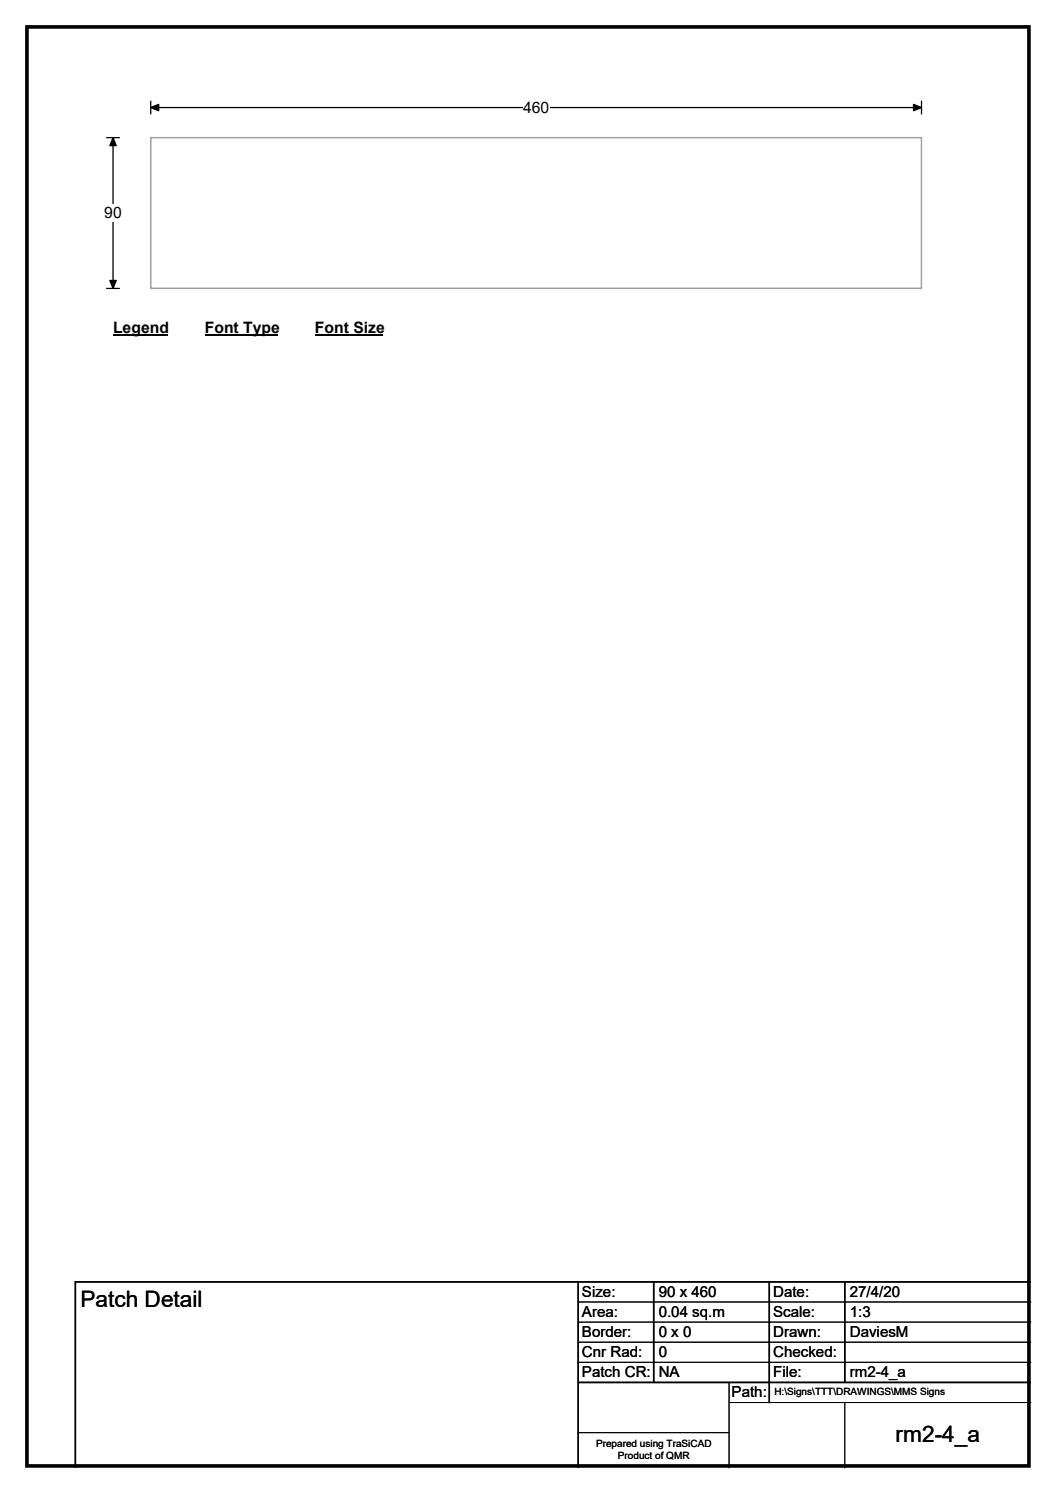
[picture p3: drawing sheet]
<svg xmlns="http://www.w3.org/2000/svg" width="210mm" height="297mm" viewBox="0 0 210 297" stroke-linecap="round" stroke-linejoin="round" font-family="sans-serif">
<path d="M5.4 5.4h199.2v286.3h-199.2z" fill="none" stroke="#000" stroke-width=".72"/>
<path d="M30 21.4h153.2M30 20.1v2.6M183.2 20.1v2.6" fill="none" stroke="#000" stroke-width=".25"/>
<path d="M30 21.4l1.6-.6v1.2zM181.7 20.8l1.5 .6-1.5 .6z" fill="#000" stroke="#000" stroke-width=".25"/>
<path d="M104 19.7h5.2v3.5h-5.2z" fill="#fff"/>
<path d="M21.2 27.4h2.5M22.5 27.4v30M21.2 57.4h2.5" fill="none" stroke="#000" stroke-width=".25"/>
<path d="M22.5 27.4l.6 1.6h-1.3zM21.8 55.8h1.3l-.6 1.6z" fill="#000" stroke="#000" stroke-width=".25"/>
<g fill="#fff">
<path d="M20.7 40.6h3.5v3.5h-3.5z"/>
<path d="M22.5 63.4h10.7v3.5h-10.7z"/>
</g>
<path d="M22.5 66.7h10.7" fill="none" stroke="#000" stroke-width=".32"/>
<path d="M40.7 63.4h14.4v3.5h-14.4z" fill="#fff"/>
<path d="M40.7 66.7h14.4" fill="none" stroke="#000" stroke-width=".32"/>
<path d="M62.6 63.4h13.5v3.5h-13.5z" fill="#fff"/>
<path d="M62.6 66.7h13.5" fill="none" stroke="#000" stroke-width=".32"/>
<path d="M30 27.4h153.2v30h-153.2z" fill="#fff"/>
<path d="M30 27.4h153.2v30h-153.2z" fill="none" stroke="#fff" stroke-width=".2"/>
<path d="M30 27.4h153.2v30h-153.2z" fill="none" stroke="#a0a0a0" stroke-width=".3"/>
<path d="M115 255v37M130 255v20M153 255v24M168 255v20M205 255h-190v37M115 275h90" fill="none" stroke="#000" stroke-width=".3"/>
<path d="M115 259h90M115 263h90M115 267h90M115 271h90M145 279h60M145 275v17M168 279v13M115 285h30" fill="none" stroke="#000" stroke-width=".2"/>
<g font-size="4.5">
<text x="16" y="260.1">Patch Detail</text>
<text x="178.1" y="286.9">rm2-4_a</text>
</g>
<g font-size="3.1">
<text x="104" y="22.5">460</text>
<text x="20.7" y="43.4">90</text>
<text x="22.5" y="66.2">Legend</text>
<text x="40.7" y="66.2">Font Type</text>
<text x="62.6" y="66.2">Font Size</text>
</g>
<g font-size="3">
<text x="115.7" y="258">Size:</text>
<text x="131" y="258">90 x 460</text>
<text x="153.7" y="258">Date:</text>
<text x="169" y="258">27/4/20</text>
<text x="115.7" y="262">Area:</text>
<text x="131" y="262">0.04 sq.m</text>
<text x="153.7" y="262">Scale:</text>
<text x="169" y="262">1:3</text>
<text x="115.7" y="266">Border:</text>
<text x="115.7" y="270">Cnr Rad:</text>
<text x="131" y="266">0 x 0</text>
<text x="131" y="270">0</text>
<text x="153.7" y="266">Drawn:</text>
<text x="153.7" y="270">Checked:</text>
<text x="169" y="266">DaviesM</text>
<text x="115.7" y="274">Patch CR:</text>
<text x="131" y="274">NA</text>
<text x="153.7" y="274">File:</text>
<text x="169" y="274">rm2-4_a</text>
<text x="145.5" y="278">Path:</text>
</g>
<g font-size="2">
<text x="154" y="277.6">H:\Signs\TTT\DRAWINGS\MMS Signs</text>
<text x="118.5" y="287.8">Prepared using TraSiCAD</text>
<text x="122.9" y="290.2">Product of QMR</text>
</g>
</svg>
